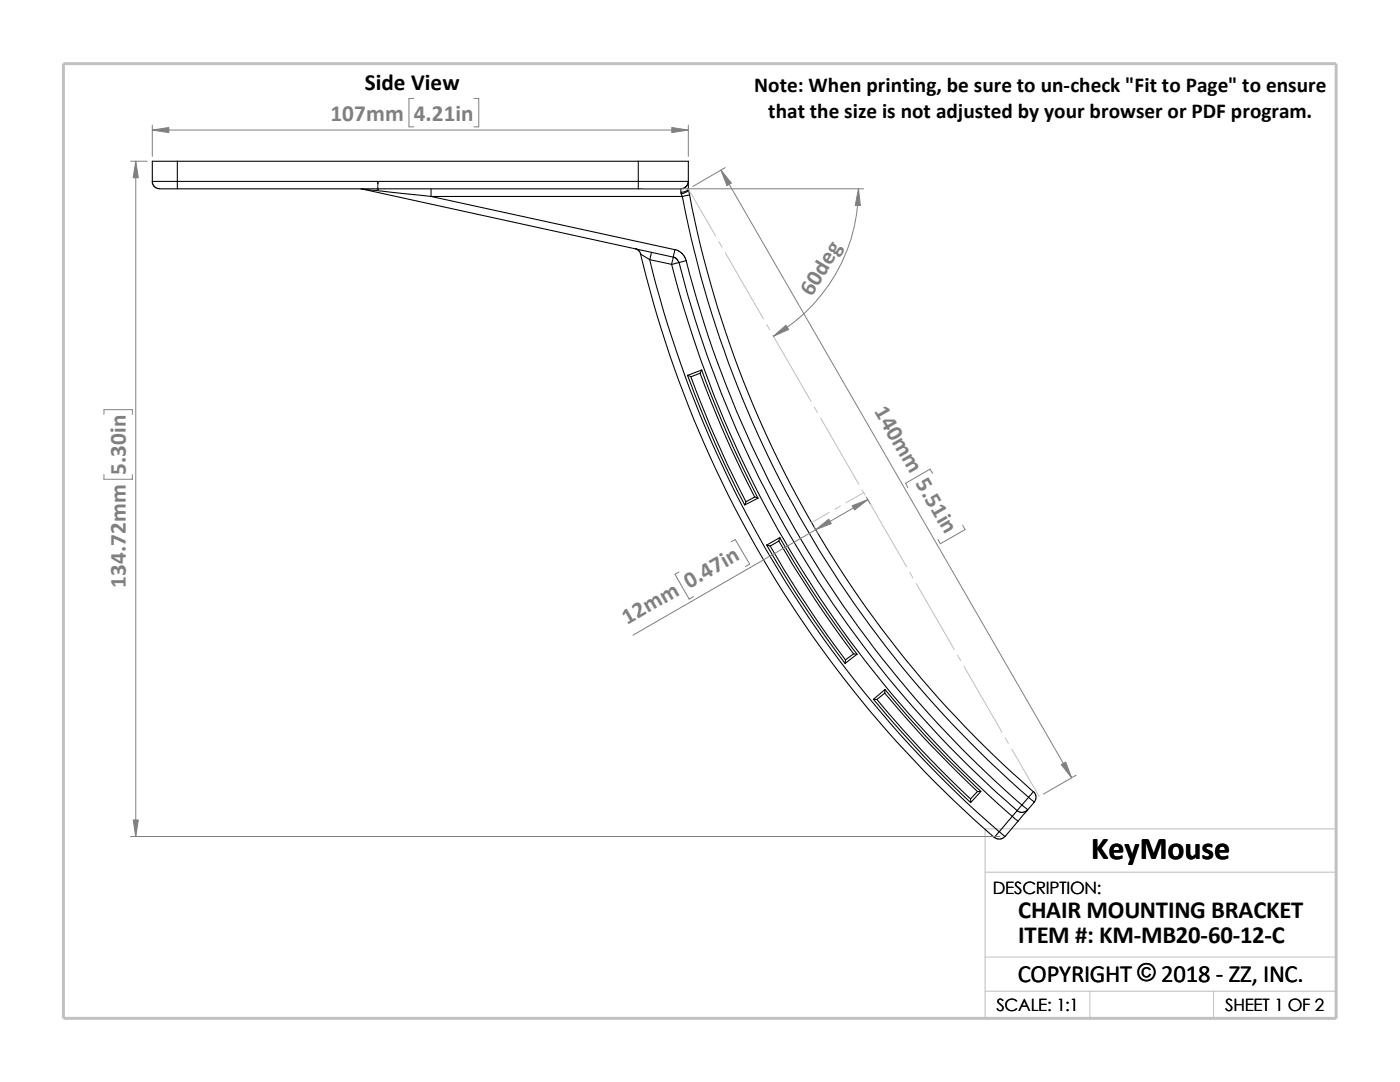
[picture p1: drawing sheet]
<svg xmlns="http://www.w3.org/2000/svg" width="279mm" height="216mm" viewBox="0 0 279 216" stroke-linecap="round" stroke-linejoin="round" font-family="sans-serif">
<g fill="none" stroke="#c0c0c0" stroke-width=".2">
<path d="M137.4 37.7l5.4 9.4M143.5 48.2l.6 1.1M144.7 50.4l7.7 13.2M153 64.7l.6 1.1M154.3 66.9l7.6 13.2M162.5 81.2l.7 1.1M163.8 83.4l7.6 13.2M172 97.7l.7 1.1M172.4 98.3l-3.6 2M173.3 99.9l7.6 13.2M165.5 102.2l-3.5 2.1M167.7 101l-1.1 .6"/>
<path d="M181.6 114.2l.6 1.1M182.8 116.4l7.7 13.2M191.1 130.7l.6 1.1M192.4 132.9l7.6 13.2M200.6 147.2l.7 1.1M201.9 149.4l5.5 9.5M196.6 174h70.1M196.6 197.8h70.1M196.6 191h70.1M217.5 197.8v5.4M242.2 197.8v5.4M26.8 203.2h239.9v-37.8h-70.1v37.8"/>
</g>
<path d="M12.7 12.7h254v190.5h-254z" fill="none" stroke="#c0c0c0" stroke-width=".59"/>
<g fill="none" stroke="#000" stroke-width=".21">
<path d="M30.4 36.2h5M30.4 36.2v.3l.3 .6 .8 .5 3.9 .1M35.4 36.2v1.5M35.4 32.2h-5v4M35.4 32.2v4M35.4 32.2h92M35.4 36.2h92M35.4 37.7h92M72 37.7h.3M72.3 37.7l13.7 1.5M72.3 37.7l62.1 13.6M86 39.2l48.7 10.6-.3 1.5"/>
<path d="M86 39.2h50.1M86 37.7v1.5M127.4 37.7h8.5v.7M127.4 32.2v4M127.4 36.2h10M127.4 32.2h10v4M127.4 36.2v1.5M135.9 38.4v.3M135.9 38.7l.2 .5M136.1 39.2a211.5 211.5 0 0 0 69.2 119.9M137.4 37.5v.3M137.4 36.2l-.2 .7-.4 .4-.6 .3h-.3"/>
<path d="M137.4 37.5a1.23 1.23 0 0 1-1.5 .9M137.4 36.2v1.3M137.4 37.8l.2 1.1M137.4 37.8a1.69 1.69 0 0 1-1.5 .9M137.6 38.9l-1.5 .3M137.6 38.9a210.1 210.1 0 0 0 68.6 119M126.7 49.6l.6 .3 .6 .9 1.8 1M127.8 50.8a221.8 221.8 0 0 0 70.7 116.2l.9-1.1M129.7 51.8l4.3 .9M129.7 51.8a220.4 220.4 0 0 0 69.7 114.1M130 50.3l-.3 1.5M134 52.7a216.9 216.9 0 0 0 68 110.2"/>
<path d="M134.4 51.3l.6 .3 .4 .8M134.4 51.3l-.4 1.4M134.7 49.8l1.3 .7 .6 .7 .3 .8M135.5 52.3a215.2 215.2 0 0 0 67.5 109.5M136.9 52a213.5 213.5 0 0 0 67 108.6M136.9 52l-2.9 .7M137.2 74.9a227.8 227.8 0 0 0 11.4 25.9M137.9 75.2a218.4 218.4 0 0 0 10.9 24.9M139.7 74.5a217.5 217.5 0 0 0 10.9 24.7M140 73.8l-.3 .7-1.8 .7M140 73.8l-2.8 1.1 .7 .3M140 73.8a225.9 225.9 0 0 0 11.3 25.6"/>
<path d="M150.6 99.2l.7 .2M150.6 99.2l-1.8 .9-.2 .7M151.3 99.4l-2.7 1.4M153 108.8a217.9 217.9 0 0 0 15.7 23.6M153.7 109a231.3 231.3 0 0 0 15 22.7M155.4 107.9a234.9 234.9 0 0 0 14.9 22.6M155.6 107.3l-2.6 1.5 .7 .2M155.6 107.3l-.2 .6-1.7 1.1M155.6 107.3a201 201 0 0 0 15.4 23.2M170.3 130.5l.7 .1-2.3 1.8M170.3 130.5l-1.6 1.2v.7M174.3 139.5a234 234 0 0 0 19.4 20.6"/>
<path d="M175 139.6a210.9 210.9 0 0 0 18.7 19.8M176.6 138.3a201.2 201.2 0 0 0 18.5 19.6M176.6 137.6v.7l-1.6 1.3M176.6 137.6l-2.3 1.9 .7 .1M176.6 137.6a207.2 207.2 0 0 0 19.1 20.3M193.7 159.4v.7M195.1 157.9h.6l-2 2.2M195.1 157.9l-1.4 1.5M205.3 159.1l1.1 1M205.3 159.1l.9-1.2 .6 .9-.1 .7-.3 .6M205.3 159.1l-1.3 1.5M199.4 165.9l1.2 1"/>
<path d="M200.6 166.9l-1 .5h-.6l-.6-.4M202 162.9l1.2 1M202 162.9l-2.6 3M203 161.8l-1 1.1M203.2 163.9l-2.6 3M204 160.6l-1 1.2M204 160.6l1.1 1M205.1 161.6l-1.9 2.3M205.1 161.6l-.9 .5h-.7l-.5-.3M206.4 160.1l-1.3 1.5"/>
</g>
<path d="M75.4 36.3l.1 .4h-.2z" fill="#00f" stroke="#00f" stroke-width=".2"/>
<path d="M75.3 37.7h.3M75.3 37.5l.3 .3M75.4 37.7h.1M75.4 36.3v1.5M75.5 37.5l-.3 .3" fill="none" stroke="#00f" stroke-width=".2"/>
<g fill="none" stroke="#808080" stroke-width=".2">
<path d="M82.6 19.6h-1v5.7h1M94.6 19.6h.9v5.7h-.9M26.1 32.2h3.3M27.1 32.2v134.7M30.4 26h107M30.4 25v6.2M128.4 37.7h43.9M137.4 25v6.2M143.9 34l70 121.2M144.7 33.4l-6.4 3.8M171.3 37.7a33.9 33.9 0 0 1-17 29.4M20.7 82.7v-1h5.7v1"/>
<path d="M20.7 94.7v.9h5.7v-.9M172.9 99.2l.8 1.3M173.2 99.7l-46.9 27M186.1 94.4l-.5-.8-4.9 2.8 .5 .9M135.5 114.1l-.8 .5 2.8 4.9 .9-.5M145.9 108.1l.8-.4 2.9 4.9-.8 .5M162.5 105.2l.8 1.4M192.1 104.8l.5 .9-4.9 2.8-.5-.8M214.8 154.7l-6.6 3.8M26.1 166.9h173.5"/>
</g>
<g fill="#808080" stroke="#808080" stroke-width=".2">
<path d="M143.9 34l2.1 2.5-.9 .5z"/>
<path d="M211.8 152.6l.9-.5 1.2 3.1z"/>
<path d="M170.1 100.9l3.1-1.2-2.6 2.1z"/>
<path d="M162.8 105.7l2.6-2.1 .5 .9z"/>
<path d="M154.3 67.1l2.5-2.2 .6 .8z"/>
<path d="M171.3 37.7l.4 3.3h-1z"/>
<path d="M30.4 26l3.3-.6v1.1z"/>
<path d="M134.1 25.4l3.3 .6-3.3 .5z"/>
<path d="M27.1 32.2l.5 3.3h-1z"/>
<path d="M26.6 163.6h1l-.5 3.3z"/>
</g>
<text font-size="6.4" x="217.8" y="171.4">KeyMouse</text>
<g font-size="4.9">
<text x="203.2" y="183.2">CHAIR MOUNTING BRACKET</text>
<text x="203.2" y="188.1">ITEM #: KM-MB20-60-12-C</text>
<text x="203.1" y="195.9">COPYRIGHT © 2018 - ZZ, INC.</text>
<text x="227" y="195.8">©</text>
</g>
<text font-size="4.6" x="72.8" y="18">Side View</text>
<g font-size="4.6" fill="#808080">
<text x="66" y="24.1">107mm</text>
<text x="82.6" y="24.1">4.21in</text>
<text x="162" y="59.3" transform="rotate(-59 162 59.3)">60deg</text>
<text x="174.4" y="82" transform="rotate(60 174.4 82)">140mm 5. 1in</text>
<text x="25.1" y="94.7" transform="rotate(-90 25.1 94.7)">5.30in</text>
<text x="25.1" y="117.3" transform="rotate(-90 25.1 117.3)">134.72mm</text>
<text x="125.2" y="124.7" transform="rotate(-30 125.2 124.7)">12mm 0.47in</text>
</g>
<g font-size="4.2">
<text x="150.5" y="18.4">Note: When printing, be sure to un-check &quot;Fit to Page&quot; to ensure</text>
<text x="153.3" y="23.6">that the size is not adjusted by your browser or PDF program.</text>
</g>
<g font-size="3.4">
<text x="198.2" y="178.5">DESCRIPTION:</text>
<text x="198.8" y="201.7">SCALE: 1:1</text>
<text x="244.5" y="201.7">SHEET 1 OF 2</text>
</g>
</svg>
